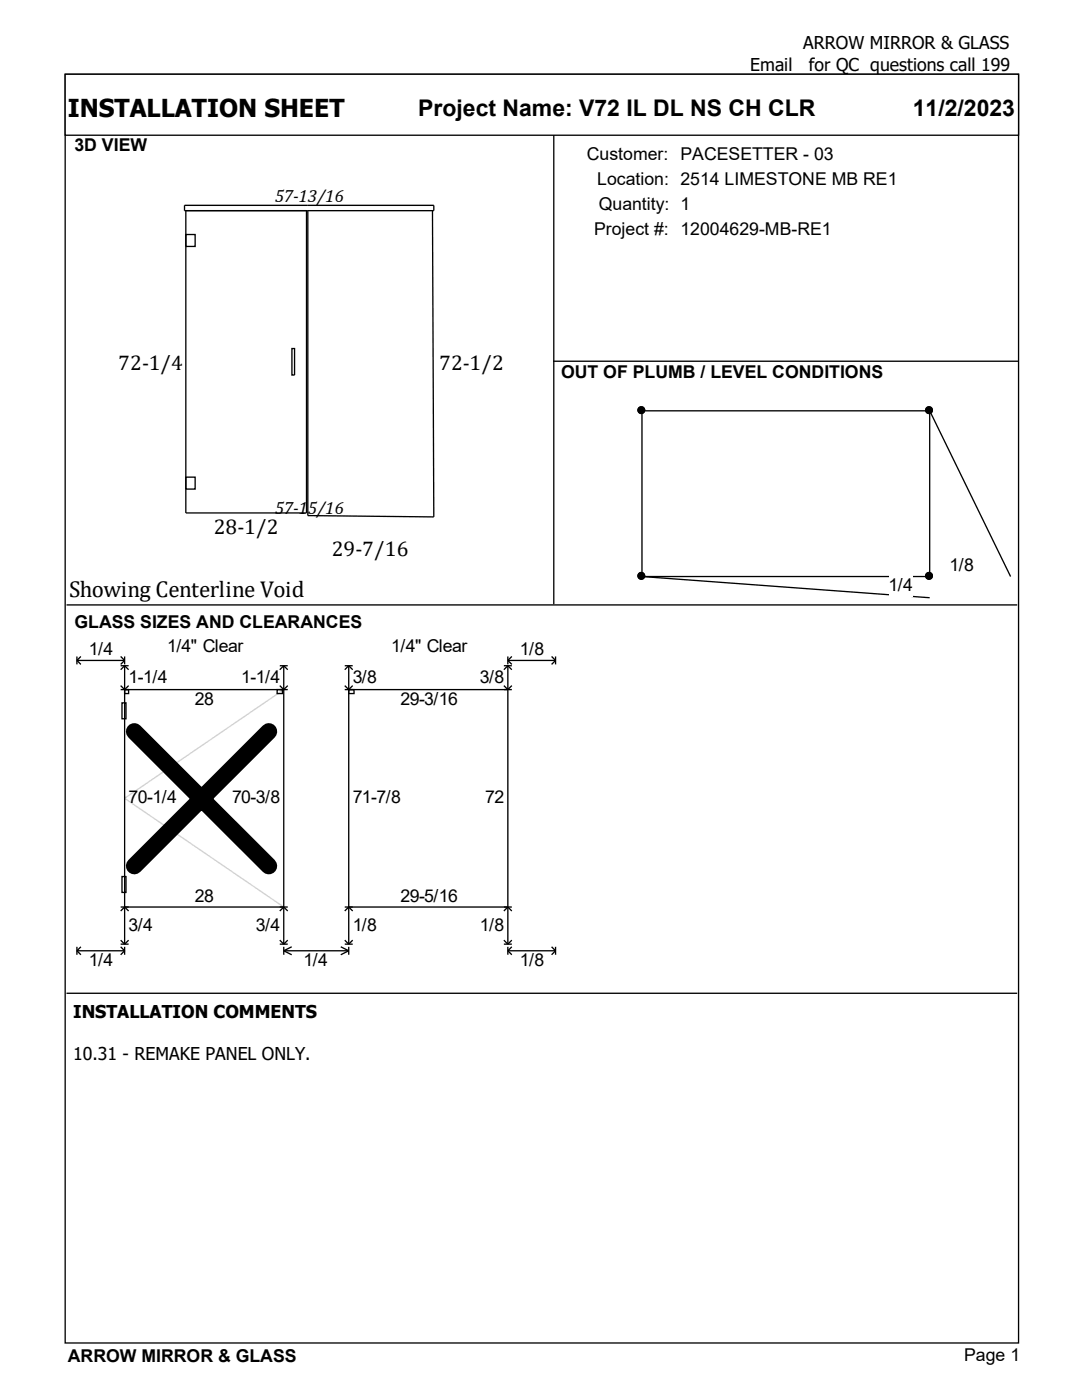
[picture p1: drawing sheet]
<svg xmlns="http://www.w3.org/2000/svg" width="216mm" height="279mm" viewBox="0 0 216 279" stroke-linecap="round" stroke-linejoin="round" font-family="sans-serif">
<g fill="#fff" stroke="#000" stroke-width=".26">
<path d="M13 14.8h190.2v253.2h-190.2z"/>
<path d="M13 14.8h190.2v12.2h-190.2z"/>
</g>
<path d="M13.5 30.7h96.7v89.4h-96.7z" fill="#fff"/>
<path d="M110.5 27v93.6M36.8 41h49.8v1h-49.8zM37.1 46.8h1.8v2.4h-1.8zM37.1 42v60.4h24.1v-60.4M61.4 42v60.9l25.2 .3-.3-61.2M58.2 69.6h.6v5.3h-.6zM110.4 72.1h92.8M37.1 95.2h1.8v2.4h-1.8z" fill="none" stroke="#000" stroke-width=".26"/>
<path d="M110.9 77h91.9v43.1h-91.9z" fill="#fff"/>
<g fill="#000" stroke="#000" stroke-width=".26">
<circle cx="128" cy="81.9" r=".66"/>
<circle cx="128" cy="114.9" r=".66"/>
<circle cx="185.4" cy="114.9" r=".66"/>
</g>
<path d="M128.1 82v33.1M128.1 115.1h57.4M128.1 115.1l57.4 4.2" fill="none" stroke="#000" stroke-width=".26"/>
<path d="M177.3 114.8h4.8v4.2h-4.8z" fill-rule="evenodd" fill="#fff"/>
<g fill="#000" stroke="#000" stroke-width=".26">
<circle cx="185.4" cy="81.9" r=".66"/>
<circle cx="185.4" cy="114.9" r=".66"/>
</g>
<path d="M185.5 115.1v-33.1l16.1 33.1" fill="none" stroke="#000" stroke-width=".26"/>
<path d="M189.5 110.8h4.7v4.3h-4.7z" fill-rule="evenodd" fill="#fff"/>
<g fill="#000" stroke="#000" stroke-width=".26">
<circle cx="128" cy="81.9" r=".66"/>
<circle cx="185.4" cy="81.9" r=".66"/>
</g>
<path d="M128.1 82h57.4M13.3 120.7h189.7" fill="none" stroke="#000" stroke-width=".26"/>
<path d="M14.3 126.8h187.4v68.8h-187.4z" fill="#fff"/>
<path d="M56.6 137.6l-31.7 21.7 31.7 21.7" fill="none" stroke="#d3d3d3" stroke-width=".26"/>
<g fill="none" stroke="#000" stroke-width=".26">
<path d="M15.3 131.8h9.6M15.3 131.8l.8 .8M15.3 131v1.6M16.1 131l-.8 .8M24.1 132.9h1.6M24.1 131l.8 .8M24.1 137.6h33.3M24.1 136.8l.8 .8 .8-.8M24.9 131v1.6M24.9 132.9v55.5M24.9 132.9l.8 .8M24.9 137.6h.8v.8h-.8z"/>
<path d="M24.9 131.8l-.8 .8M24.9 132.9l-.8 .8M55.3 137.6h1.1v.8h-1.1zM55.8 132.9h1.6M55.8 136.8l.8 .8 .8-.8M56.6 132.9l.8 .8M56.6 132.9l-.8 .8M56.6 132.9v55.5M68.8 132.9h1.6M68.8 137.6h33.3M68.8 136.8l.8 .8 .8-.8M69.6 132.9l.8 .8"/>
<path d="M69.6 137.6h1v.8h-1zM69.6 132.9l-.8 .8M69.6 132.9v55.5M100.5 136.8l.8 .8 .8-.8M100.5 132.9h1.6M101.3 132.9l-.8 .8M101.3 131.8h9.6M101.3 131v1.6M101.3 132.9v55.5M101.3 131.8l.8 .8M101.3 132.9l.8 .8M102.1 131l-.8 .8"/>
<path d="M110.1 131l.8 .8M110.9 131.8l-.8 .8M110.9 131v1.6M24.3 140.3h.8v3.1h-.8zM24.3 174.9h.8v3.2h-.8zM13.3 198.2h189.7M15.3 189.7h9.6M15.3 189.7l.8 .8M15.3 189v1.5M16.1 189l-.8 .7M24.1 181h33.3M24.1 189l.8 .7"/>
<path d="M24.1 188.4h1.6M24.1 187.6l.8 .8M24.1 181.8l.8-.8 .8 .8M24.9 189v1.5M24.9 189.7l-.8 .8M25.7 187.6l-.8 .8M55.8 188.4h1.6M55.8 187.6l.8 .8M55.8 181.8l.8-.8 .8 .8M56.6 189.7l1.6 .8M56.6 189.7h13M56.6 189v1.5"/>
<path d="M57.4 187.6l-.8 .8M58.2 189l-1.6 .7M68 189l1.6 .7M68.8 181h33.3M68.8 188.4h1.6M68.8 187.6l.8 .8M68.8 181.8l.8-.8 .8 .8M69.6 189.7l-1.6 .8M69.6 189v1.5M70.4 187.6l-.8 .8M100.5 188.4h1.6M100.5 187.6l.8 .8"/>
<path d="M100.5 181.8l.8-.8 .8 .8M101.3 189.7h9.6M101.3 189v1.5M101.3 189.7l.8 .8M102.1 187.6l-.8 .8M102.1 189l-.8 .7M110.1 189l.8 .7M110.9 189.7l-.8 .8M110.9 189v1.5"/>
</g>
<path d="M26.8 146l26.8 26.8M53.6 146l-26.8 26.8" fill="none" stroke="#000" stroke-width="3.4"/>
<text font-size="4.9" x="13.5" y="23.3">INSTALLATION SHEET</text>
<g font-size="4.6">
<text x="83.5" y="23.1">Project Name: V72 IL DL NS CH CLR</text>
<text x="182.1" y="23.1">11/2/2023</text>
<text x="13.8" y="119.2">Showing Centerline Void</text>
</g>
<g font-size="4.2">
<text x="23.6" y="73.8">72-1/4</text>
<text x="87.6" y="73.8">72-1/2</text>
<text x="42.6" y="106.7">28-1/2</text>
<text x="66.2" y="110.9">29-7/16</text>
</g>
<g font-size="3.5">
<text x="160.3" y="9.9">ARROW MIRROR &amp; GLASS</text>
<text x="149.7" y="14.1">Email</text>
<text x="161.4" y="14.1">for QC questions call 199</text>
<text x="14.9" y="30.2">3D VIEW</text>
<text x="117.1" y="31.9">Customer: PACESETTER - 03</text>
<text x="54.8" y="40.4">57-13/16</text>
<text x="119.2" y="36.9">Location: 2514 LIMESTONE MB RE1</text>
<text x="119.5" y="41.9">Quantity: 1</text>
<text x="118.5" y="46.9">Project #: 12004629-MB-RE1</text>
<text x="112" y="75.3">OUT OF PLUMB / LEVEL CONDITIONS</text>
<text x="54.8" y="102.5">57-15/16</text>
<text x="189.5" y="114">1/8</text>
<text x="177.3" y="117.9">1/4</text>
<text x="14.9" y="125.3">GLASS SIZES AND CLEARANCES</text>
<text x="17.7" y="130.7">1/4</text>
<text x="33.3" y="130.2">1/4&quot; Clear</text>
<text x="78.1" y="130.2">1/4&quot; Clear</text>
<text x="103.7" y="130.7">1/8</text>
<text x="25.7" y="136.3">1-1/4</text>
<text x="48.2" y="136.3">1-1/4</text>
<text x="70.4" y="136.3">3/8</text>
<text x="95.8" y="136.3">3/8</text>
<text x="38.9" y="140.8">28</text>
<text x="79.9" y="140.8">29-3/16</text>
<text x="25.7" y="160.3">70-1/4</text>
<text x="46.3" y="160.3">70-3/8</text>
<text x="70.4" y="160.3">71-7/8</text>
<text x="96.8" y="160.3">72</text>
<text x="38.9" y="179.9">28</text>
<text x="79.9" y="179.9">29-5/16</text>
<text x="25.7" y="185.7">3/4</text>
<text x="51.1" y="185.7">3/4</text>
<text x="70.4" y="185.7">1/8</text>
<text x="95.8" y="185.7">1/8</text>
<text x="17.7" y="192.9">1/4</text>
<text x="60.6" y="192.9">1/4</text>
<text x="103.7" y="192.9">1/8</text>
<text x="14.6" y="203.1">INSTALLATION COMMENTS</text>
<text x="14.6" y="211.6">10.31 - REMAKE PANEL ONLY.</text>
<text x="13.5" y="271.8">ARROW MIRROR &amp; GLASS</text>
<text x="192.4" y="271.7">Page 1</text>
</g>
</svg>
